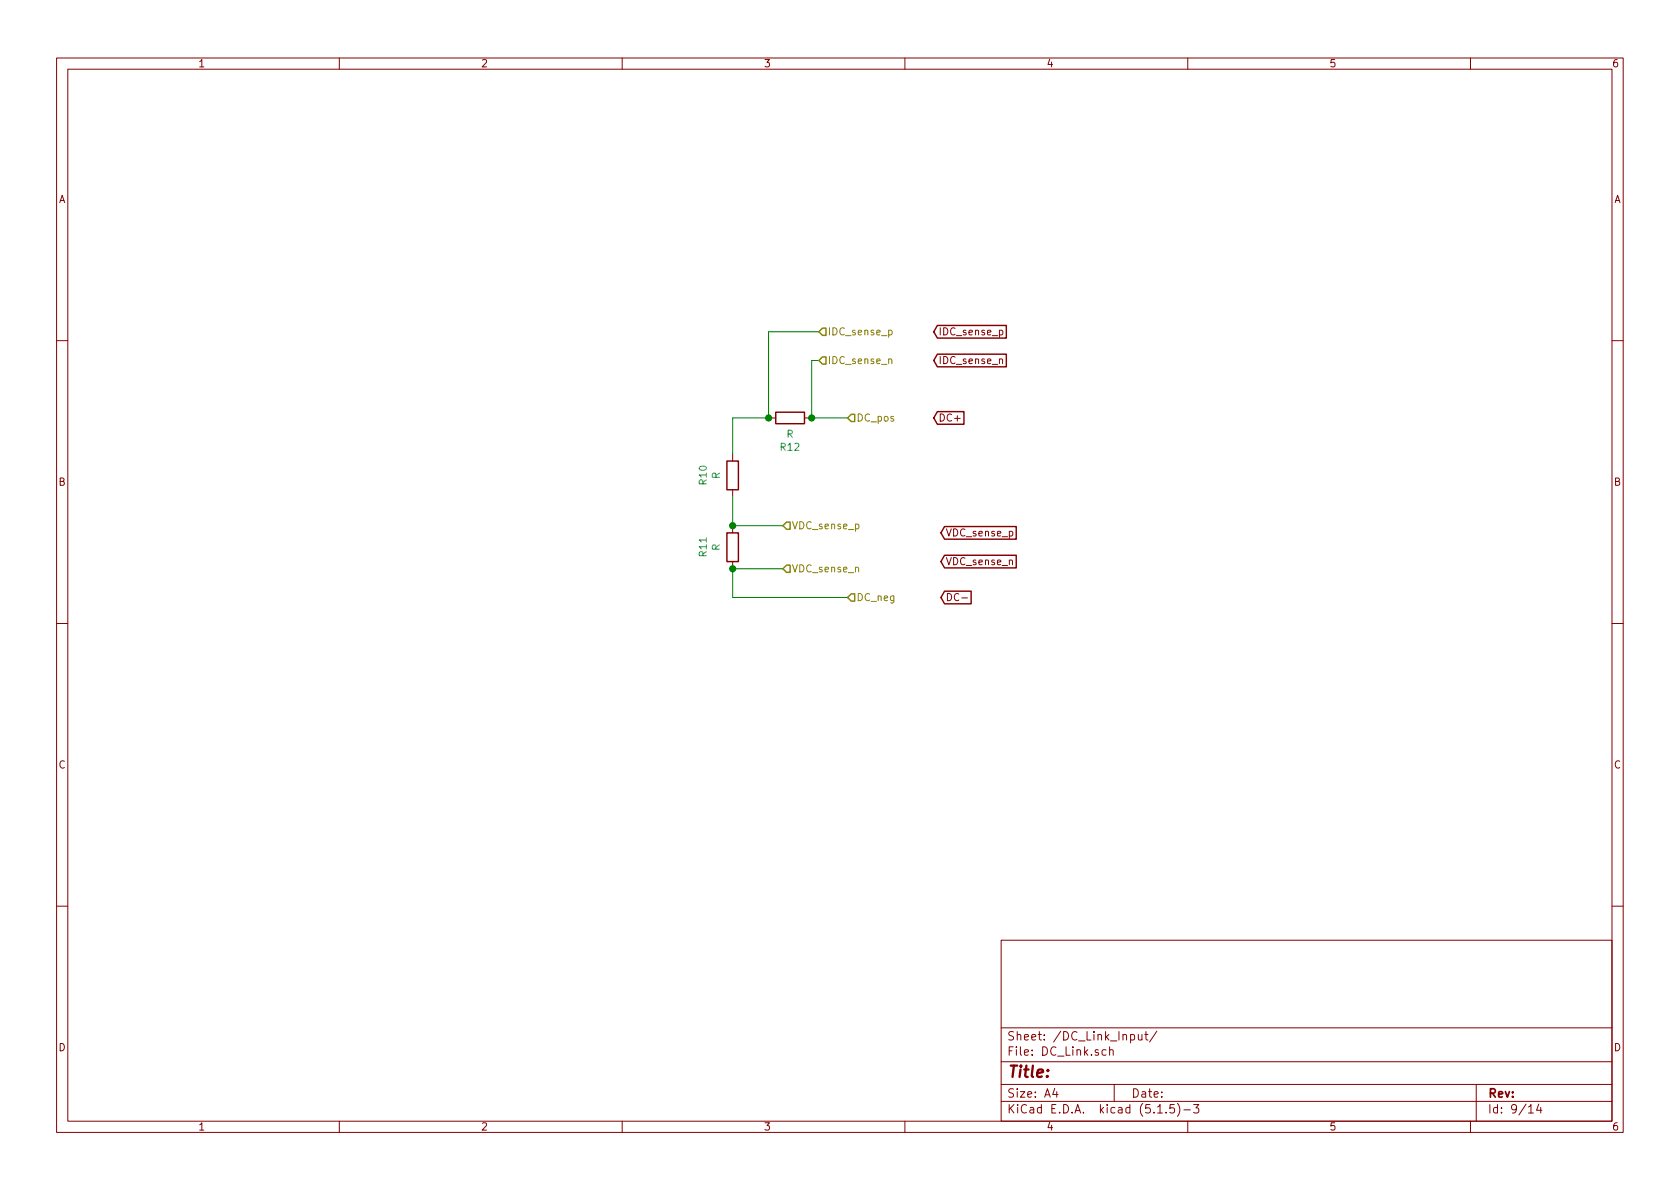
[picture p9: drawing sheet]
<svg xmlns="http://www.w3.org/2000/svg" width="297mm" height="210mm" viewBox="0 0 297 210" stroke-linecap="round" stroke-linejoin="round" font-family="sans-serif">
<g fill="none" stroke="#840000" stroke-width=".18">
<path d="M10 10.3h277v189.9h-277zM12 12.2h273v186.1h-273zM60 10.3v1.9M110 10.3v1.9M160 10.3v1.9M210 10.3v1.9M260 10.3v1.9M176.7 58.4h.4l.2 .2-.1 .6h-.5M10 60.2h2M135.9 73.9h1.3M142.2 73.9h1.3M176.7 63.6l.2-.1h.3l.1 .8"/>
<path d="M285 60.2h2M129.5 80.3v1.2M129.5 86.6v1.3M129.5 93v1.2M129.5 99.3v1.3M10 110.3h2M170.1 105.7h.9M285 110.3h2M10 160.2h2M177 166.3h108v32h-108zM285 160.2h2M60 198.3v1.9"/>
<path d="M110 198.3v1.9M160 198.3v1.9M177 194.8h108M177 191.8h108M177 187.8h108M177 181.8h108M186.5 192.5l-.4 1h1M186.8 193v1M195.6 185.7l-.5-.1-.3 .3 .2 .6h.6M196.2 185.7l.2-.1 .4 .1v.9M196.2 185.1v1.5M197 191.8v3"/>
<path d="M199.9 183l.4-.1 .3 .3v.6l-.3 .1-.4-.1M201.3 182.9v.9l.4 .1 .2-.1M201.9 182.9v1M202.4 182.9h.6M202.6 182.4v1.3l.4 .2M204.5 182.3l-1.2 2M204.7 196.8h.8M206.2 196.7v.1M207.6 195.3h-.7l-.1 .7 .2-.1 .5 .1 .2 .2-.1 .5-.2 .1-.6-.1M208.2 195.1a1.71 1.71 0 0 1 0 2.3M209.3 196.3h1.2M210 198.3v1.9"/>
<path d="M211 195.3h1l-.5 .6 .4 .1v.7l-.2 .1-.7-.1M260 198.3v1.9M261 191.8v6.5M270.3 195.8l.4-.5v1.5M270.3 196.8h.8M272.1 195.2l-.4 1.1h.9M272.4 195.8v1"/>
</g>
<path d="M165.7 57.6h12.2v2.2h-12.2l-.6-1.1zM137.2 72.9h5v2h-5zM165.7 62.6h12.2v2.3h-12.2l-.6-1.2zM165.7 72.8h4.7v2.2h-4.7l-.6-1.1zM128.5 81.5h2.1v5.1h-2.1zM128.5 94.2h2.1v5.1h-2.1zM167 98.2h12.7v2.2h-12.7l-.6-1.1zM167 93.1h12.7v2.2h-12.7l-.6-1.1zM167 104.5h4.7v2.3h-4.7l-.6-1.1z" fill="none" stroke="#840000" stroke-width=".25"/>
<path d="M144.8 58.7h-8.9v15.2h-6.4v6.4M144.8 63.7h-1.3v10.2h6.4M129.5 87.9v5.1h8.9M138.4 100.6h-8.9v5.1h20.4" fill="none" stroke="#008400" stroke-width=".18"/>
<path d="M157.1 58.4h.4l.2 .2-.1 .6h-.5M157.1 63.6l.2-.1h.3l.1 .8" fill="none" stroke="#848400" stroke-width=".18"/>
<path d="M145.4 58h.6v1.3h-.6l-.6-.6zM145.4 63.1h.6v1.3h-.6l-.6-.7zM150.5 73.3h.6v1.2h-.6l-.6-.6zM139.1 92.3h.6v1.3h-.6l-.7-.6zM139.1 99.9h.6v1.3h-.6l-.7-.6zM150.5 105h.6v1.3h-.6l-.6-.6z" fill="none" stroke="#848400" stroke-width=".25"/>
<g fill="#008400" stroke="#008400" stroke-width=".25">
<circle cx="143.5" cy="73.9" r=".51"/>
<circle cx="135.9" cy="73.9" r=".51"/>
<circle cx="129.5" cy="93" r=".51"/>
<circle cx="129.5" cy="100.6" r=".51"/>
</g>
<text font-size="2.8" fill="#840000" x="178" y="190.5">Title:</text>
<g font-size="2.1" fill="#840000">
<text x="178" y="184">Sheet: /DC_Link_Input/</text>
<text x="178" y="186.7">File: DC_Link.sch</text>
<text x="178" y="196.9">KiCad E.D.A. kicad (5.1.5)-3</text>
<text x="178" y="194.1">Size: A4</text>
<text x="200" y="194.1">Date:</text>
<text x="263" y="194.1">Rev:</text>
<text x="263" y="196.9">Id: 9/14</text>
</g>
<g font-size="1.8" fill="#840000">
<text x="35" y="11.9">1</text>
<text x="85" y="11.9">2</text>
<text x="135" y="11.9">3</text>
<text x="185" y="11.9">4</text>
<text x="235" y="11.9">5</text>
<text x="285" y="11.9">6</text>
<text x="10.4" y="35.9">A</text>
<text x="285.4" y="35.9">A</text>
<text x="165.9" y="59.3">IDC_sense_p</text>
<text x="165.9" y="64.4">IDC_sense_n</text>
<text x="165.9" y="74.5">DC+</text>
<text x="10.4" y="85.9">B</text>
<text x="285.4" y="85.9">B</text>
<text x="167.2" y="94.9">VDC_sense_p</text>
<text x="167.2" y="99.9">VDC_sense_n</text>
<text x="167.2" y="106.3">DC-</text>
<text x="10.4" y="135.9">C</text>
<text x="285.4" y="135.9">C</text>
<text x="10.4" y="185.9">D</text>
<text x="285.4" y="185.9">D</text>
<text x="35" y="199.9">1</text>
<text x="85" y="199.9">2</text>
<text x="135" y="199.9">3</text>
<text x="185" y="199.9">4</text>
<text x="235" y="199.9">5</text>
<text x="285" y="199.9">6</text>
</g>
<g font-size="1.8" fill="#848400">
<text x="146.3" y="59.3">IDC_sense_p</text>
<text x="146.3" y="64.4">IDC_sense_n</text>
<text x="151.4" y="74.5">DC_pos</text>
<text x="140" y="93.6">VDC_sense_p</text>
<text x="140" y="101.2">VDC_sense_n</text>
<text x="151.4" y="106.3">DC_neg</text>
</g>
<g font-size="1.8" fill="#008484">
<text x="139.1" y="77.4">R</text>
<text x="138" y="79.7">R12</text>
<text x="125" y="85.7" transform="rotate(-90 125 85.7)">R10</text>
<text x="127.3" y="84.7" transform="rotate(-90 127.3 84.7)">R</text>
<text x="125" y="98.4" transform="rotate(-90 125 98.4)">R11</text>
<text x="127.3" y="97.4" transform="rotate(-90 127.3 97.4)">R</text>
</g>
</svg>
